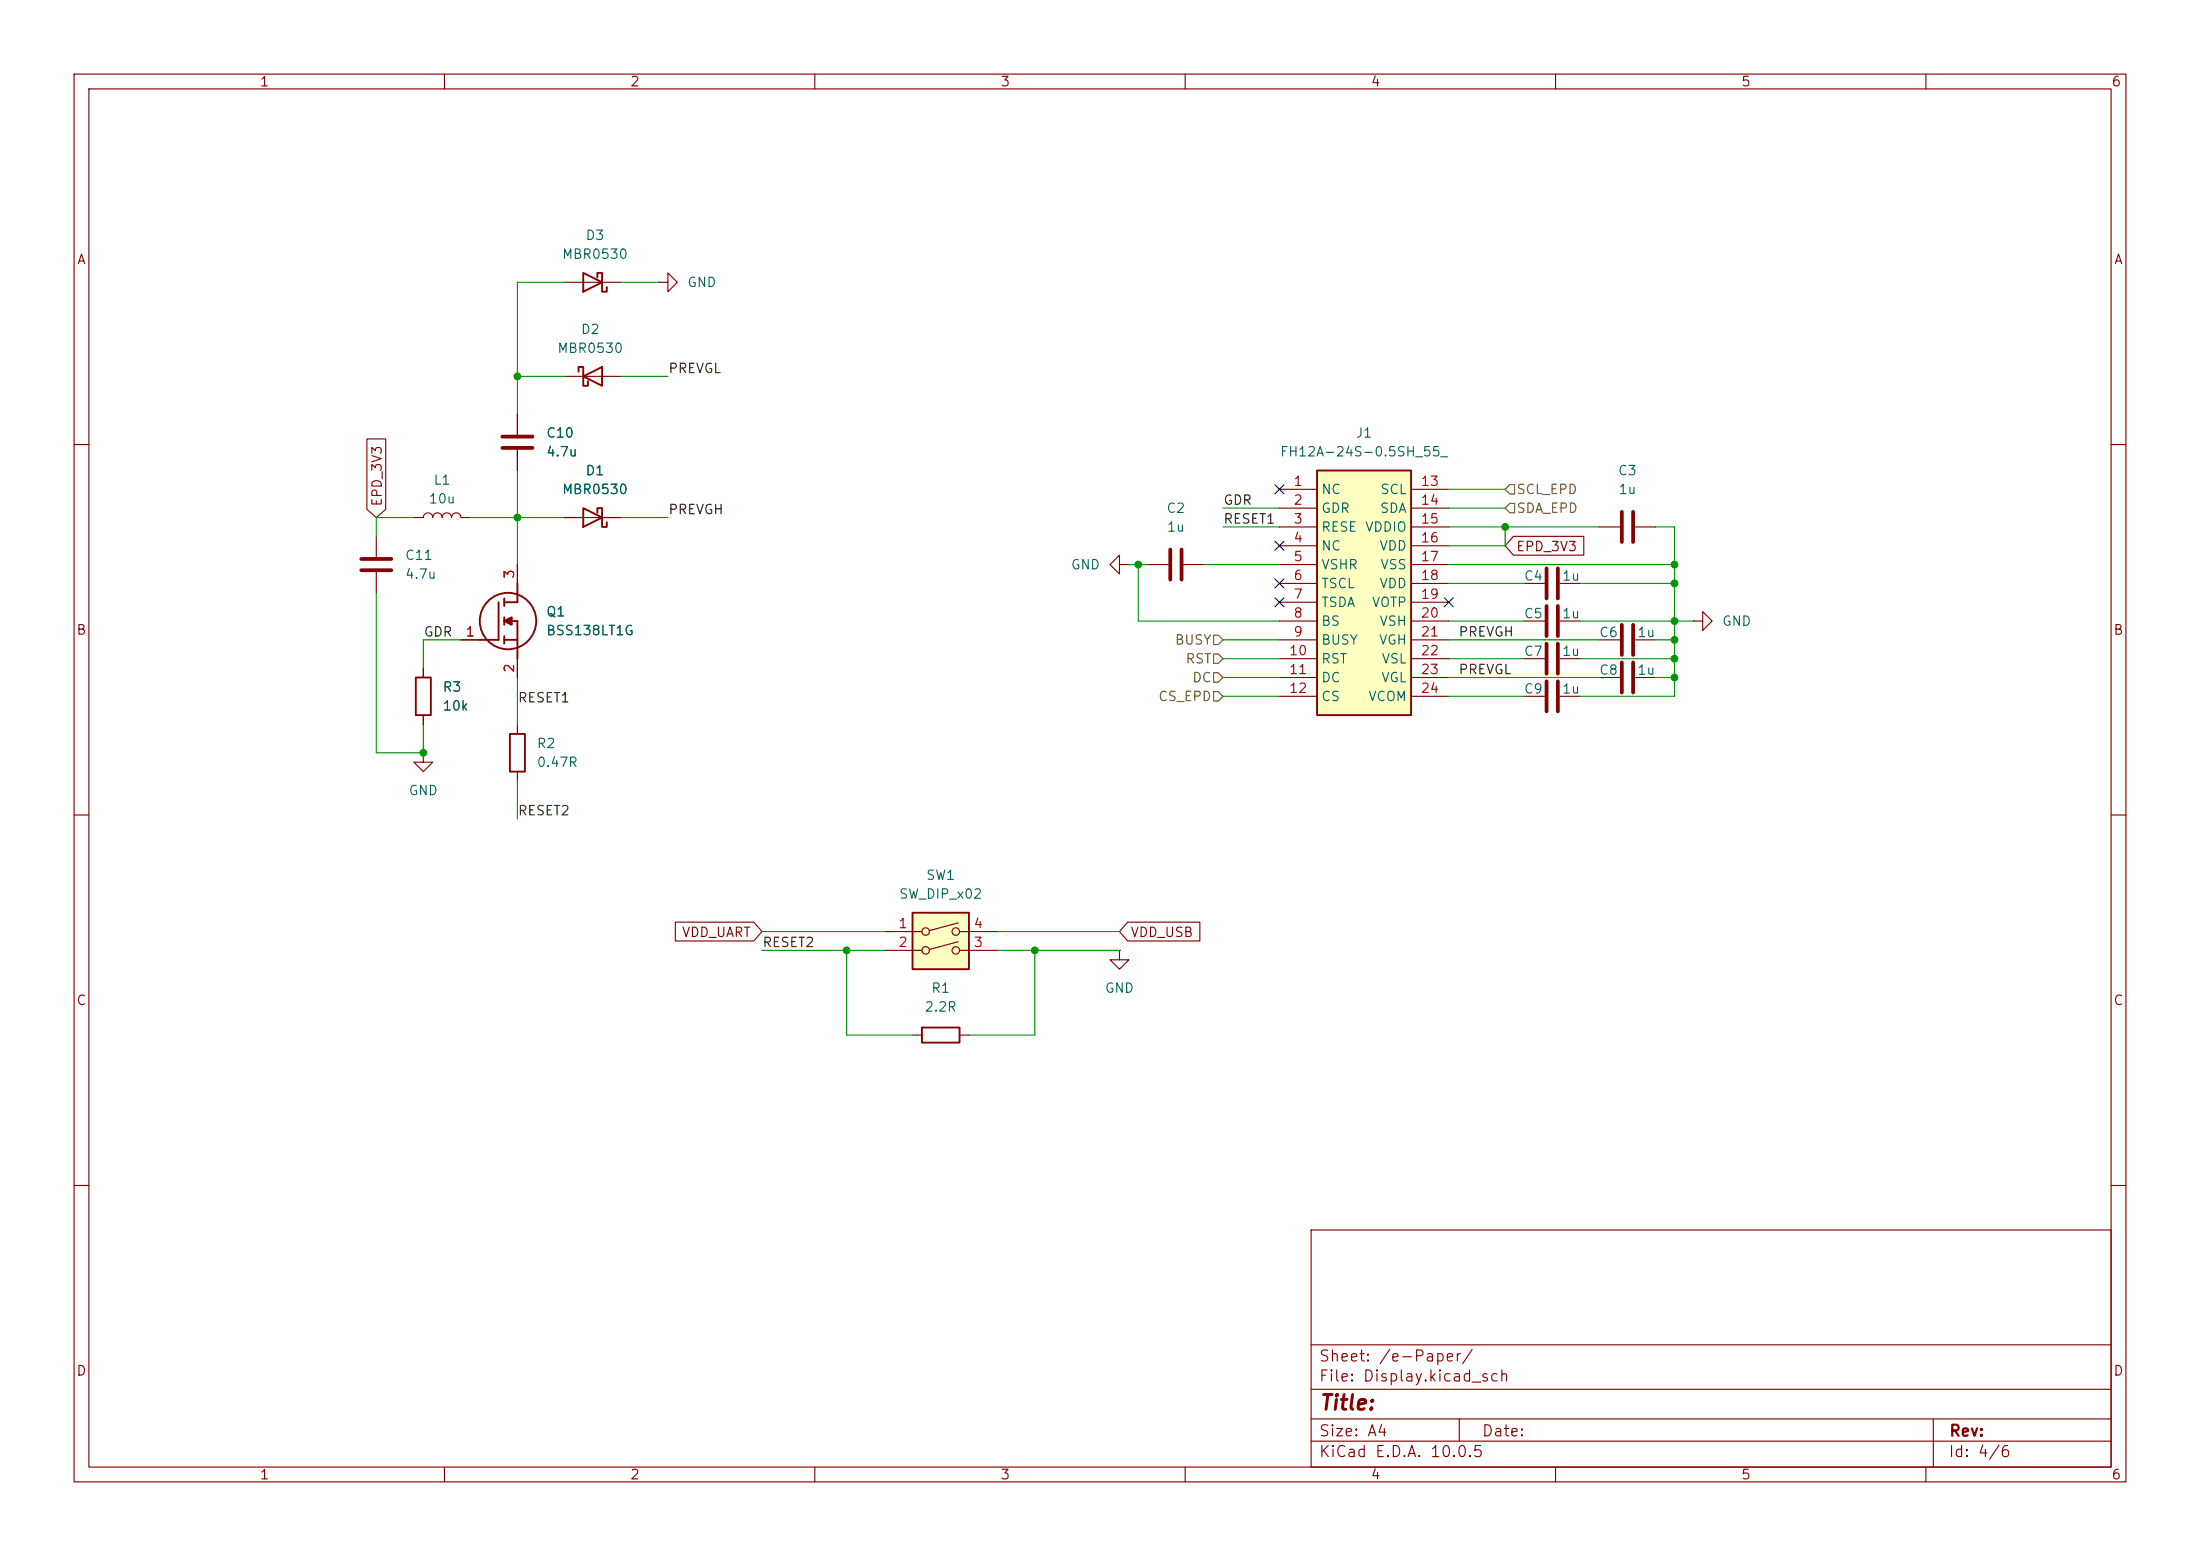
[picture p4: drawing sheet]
<svg xmlns="http://www.w3.org/2000/svg" width="297mm" height="210mm" viewBox="0 0 297 210" stroke-linecap="round" stroke-linejoin="round" font-family="sans-serif">
<g fill="none" stroke="#840000" stroke-width=".15">
<path d="M10 10h277v190h-277zM12 12h273v186h-273zM60 10v2M110 10v2M160 10v2M210 10v2M260 10v2M76.2 38.1h7.6M88.9 38.1h1.3v-1.3l1.2 1.3-1.2 1.3v-1.3M88.9 38.1h.1M69.8 55.9v2.8M76.2 50.8h7.6"/>
<path d="M10 60h2M69.8 60.7v2.8M76.2 69.9h7.6M154.9 76.2h2.8M159.8 76.2h2.8M215.9 71.1h2.8M220.7 71.1h2.8M285 60h2M69.8 97.8v1.3M205.7 94h2.8M205.7 88.9h2.8M210.6 94h2.8"/>
<path d="M210.6 88.9h2.8M228.6 83.8h1.3v-1.2l1.2 1.2-1.2 1.3v-1.3M228.6 83.8h.1M10 110h2M57.1 101.6v1.3h1.3l-1.3 1.2-1.2-1.2h1.2M57.1 101.6h.1M69.8 104.1v1.3M285 110h2M123.2 139.7h1.3M129.5 139.7h1.3M151.1 128.3v1.2h1.3l-1.3 1.3-1.2-1.3h1.2M151.1 128.3h.1"/>
<path d="M10 160h2M177 166h108v32h-108zM285 160h2M60 198v2M110 198v2M160 198v2M177 194.5h108M177 191.5h108M177 187.5h108M177 181.5h108M197 191.5v3M210 198v2"/>
<path d="M260 198v2M261 191.5v6.5"/>
</g>
<path d="M67.8 58.9h4.1M67.8 60.5h4.1M158 74.2v4M159.5 74.2v4M218.9 69.1v4.1M220.5 69.1v4.1M208.8 86.9v4M208.8 91.9v4.1M210.3 86.9v4M210.3 91.9v4.1" fill="none" stroke="#840000" stroke-width=".51"/>
<path d="M78.7 36.8l2.6 1.3-2.6 1.3zM80.6 37.5v-.7h.7v2.6h.6v-.7M78.1 50.2v-.7h.6v2.6h.7v-.7M78.7 50.8l2.6-1.3v2.6zM78.7 68.6l2.6 1.3-2.6 1.2zM80.6 69.2v-.6h.7v2.5h.6v-.6M68.8 99.1h2.1v5h-2.1zM124.5 138.7h5v2h-5z" fill="none" stroke="#840000" stroke-width=".25"/>
<path d="M123.2 123.2h7.6v7.6h-7.6z" fill="#ffffc2"/>
<g fill="none" stroke="#840000" stroke-width=".15">
<path d="M69.8 76.2v2.5M57.1 90.2v1.2M57.1 96.5v1.3M62.2 86.4h2.6M69.8 88.9v2.5M215.9 86.4h2.8M220.7 86.4h2.8M119.4 125.7h5.1M119.4 128.3h5.1M129.4 124.6l-3.9 1M129.4 127.1l-3.9 1M129.5 125.7h5.1"/>
<path d="M129.5 128.3h5.1"/>
<circle cx="125" cy="125.7" r=".51"/>
<circle cx="125" cy="128.3" r=".51"/>
<circle cx="129" cy="125.7" r=".51"/>
<circle cx="129" cy="128.3" r=".51"/>
</g>
<g fill="none" stroke="#840000" stroke-width=".25">
<path d="M69.8 78.7v2.6h-1.7M56.1 91.4h2.1v5.1h-2.1zM67.3 81.3v5.1h-2.5M68.1 86.4h1.7M68.1 80.8v1M68.1 83.3v1M68.1 85.9v1M68.1 83.8h1.7v5.1M123.2 123.2h7.6v7.6h-7.6z"/>
<circle cx="68.6" cy="83.8" r="3.8"/>
</g>
<path d="M68.1 83.8l1-.5v1z" fill="#840000" stroke="#840000" stroke-width=".25"/>
<path d="M218.9 84.3v4.1M220.5 84.3v4.1" fill="none" stroke="#840000" stroke-width=".51"/>
<path d="M177.8 63.5h12.7v33h-12.7z" fill="#ffffc2"/>
<path d="M177.8 63.5h12.7v33h-12.7z" fill="none" stroke="#840000" stroke-width=".25"/>
<g fill="none" stroke="#840000" stroke-width=".15">
<path d="M49.5 59.2h2.6v9.5l-1.3 1.2-1.3-1.2zM69.8 55.9v2.8M50.8 72.4v2.8M50.8 77.2v2.8M55.9 69.9h1.2a.64 .64 0 0 1 .7-.7 .64 .64 0 0 1 .6 .7 .64 .64 0 0 1 .7-.7 .64 .64 0 0 1 .6 .7 .64 .64 0 0 1 .6-.7 .64 .64 0 0 1 .7 .7 .64 .64 0 0 1 .6-.7 .64 .64 0 0 1 .6 .7h1.3M69.8 60.7v2.8M69.8 76.2v2.5M76.2 69.9h2.5M81.3 69.9h2.5M151.1 76.2v-1.3l-1.2 1.3 1.2 1.3v-1.3h1.3M152.4 76.2h.1M172.7 66h5.1"/>
<path d="M172.7 68.6h5.1M172.7 71.1h5.1M172.7 73.7h5.1M172.7 76.2h5.1M172.7 78.7h5.1M190.5 66h5.1M190.5 68.6h5.1M190.5 71.1h5.1M190.5 73.7h5.1M190.5 76.2h5.1M190.5 78.7h5.1M204.3 72.4h9.5v2.5h-9.5l-1.1-1.2z"/>
<path d="M205.7 78.7h2.8M210.6 78.7h2.8M57.1 90.2v1.2M57.1 96.5v1.3M62.2 86.4h2.6M69.8 88.9v2.5M172.7 81.3h5.1M172.7 83.8h5.1M172.7 86.4h5.1M172.7 88.9h5.1M172.7 91.4h5.1M172.7 94h5.1"/>
<path d="M190.5 81.3h5.1M190.5 83.8h5.1M190.5 86.4h5.1M190.5 88.9h5.1M190.5 91.4h5.1M190.5 94h5.1M205.7 83.8h2.8M210.6 83.8h2.8M215.9 91.4h2.8M220.7 91.4h2.8M91.2 124.5h10.6l1.1 1.2-1.1 1.3h-10.6zM152.2 124.5h9.8v2.5h-9.8l-1.1-1.3z"/>
</g>
<path d="M48.8 75.4h4M48.8 77h4M208.8 76.7v4.1M210.3 76.7v4.1M208.8 81.8v4.1M210.3 81.8v4.1M218.9 89.4v4.1M220.5 89.4v4.1" fill="none" stroke="#840000" stroke-width=".51"/>
<path d="M203.8 65.4h.7v1.3h-.7l-.6-.7zM203.8 67.9h.7v1.3h-.7l-.6-.6zM163.8 88.3h.7l.6 .6-.6 .6h-.7zM163.8 85.7h.7l.6 .7-.6 .6h-.7zM163.8 93.3h.7l.6 .7-.6 .6h-.7zM163.8 90.8h.7l.6 .6-.6 .7h-.7z" fill="none" stroke="#725600" stroke-width=".15"/>
<g fill="none" stroke="#009600" stroke-width=".15">
<path d="M76.2 38.1h-6.4v17.8M83.8 38.1h5.1M69.8 50.8h6.4M83.8 50.8h6.4M55.9 69.9h-5.1v2.5M63.5 69.9h12.7M69.8 63.5v12.7M83.8 69.9h6.4M152.4 76.2h2.5M153.7 76.2v7.6h19M162.6 76.2h10.1M165.1 71.1h7.6"/>
<path d="M165.1 68.6h7.6M195.6 71.1h20.3M195.6 78.7h10.1M195.6 76.2h30.5M195.6 68.6h7.6M195.6 66h7.6M203.2 71.1v2.6h-7.6M213.4 78.7h12.7M223.5 71.1h2.6v22.9h-12.7M50.8 80v21.6h6.3v-3.8M62.2 86.4h-5.1v3.8M69.8 91.4v6.4"/>
<path d="M165.1 88.9h7.6M165.1 94h7.6M165.1 86.4h7.6M165.1 91.4h7.6M195.6 88.9h10.1M195.6 83.8h10.1M195.6 94h10.1M195.6 86.4h20.3M195.6 91.4h20.3M213.4 88.9h12.7M213.4 83.8h15.2M223.5 86.4h2.6"/>
<path d="M223.5 91.4h2.6M69.8 105.4v5.1M102.9 128.3h16.5M102.9 125.7h16.5M114.3 128.3v11.4h8.9M134.6 128.3h16.5M134.6 125.7h16.5M139.7 128.3v11.4h-8.9"/>
</g>
<path d="M172.1 65.4l1.2 1.2M172.1 73.1l1.2 1.2M172.1 78.1l1.2 1.2M173.3 65.4l-1.2 1.2M173.3 73.1l-1.2 1.2M173.3 78.1l-1.2 1.2M172.1 80.7l1.2 1.2M173.3 80.7l-1.2 1.2M195 80.7l1.2 1.2M196.2 80.7l-1.2 1.2" fill="none" stroke="#000084" stroke-width=".15"/>
<g fill="#009600" stroke="#009600" stroke-width=".14">
<circle cx="57.1" cy="101.6" r=".46"/>
<circle cx="69.8" cy="50.8" r=".46"/>
<circle cx="69.8" cy="69.9" r=".46"/>
<circle cx="226.1" cy="88.9" r=".46"/>
<circle cx="226.1" cy="91.4" r=".46"/>
<circle cx="226.1" cy="76.2" r=".46"/>
<circle cx="226.1" cy="78.7" r=".46"/>
<circle cx="226.1" cy="86.4" r=".46"/>
<circle cx="226.1" cy="83.8" r=".46"/>
<circle cx="153.7" cy="76.2" r=".46"/>
<circle cx="114.3" cy="128.3" r=".46"/>
<circle cx="139.7" cy="128.3" r=".46"/>
<circle cx="203.2" cy="71.1" r=".46"/>
</g>
<text font-size="2" fill="#840000" x="178" y="190.8">Title:</text>
<g font-size="1.5" fill="#840000">
<text x="178" y="184.1">Sheet: /e-Paper/</text>
<text x="178" y="186.8">File: Display.kicad_sch</text>
<text x="178" y="197">KiCad E.D.A. 10.0.5</text>
<text x="178" y="194.2">Size: A4</text>
<text x="200" y="194.2">Date:</text>
<text x="263" y="197">Id: 4/6</text>
<text x="263" y="194.2">Rev:</text>
</g>
<g font-size="1.3" fill="#840000">
<text x="35" y="12">1</text>
<text x="85" y="12">2</text>
<text x="135" y="12">3</text>
<text x="185" y="12">4</text>
<text x="235" y="12">5</text>
<text x="285" y="12">6</text>
<text x="10.3" y="36">A</text>
<text x="285.3" y="36">A</text>
<text x="51.9" y="68.4" transform="rotate(-90 51.9 68.4)">EPD_3V3</text>
<text x="204.6" y="74.7">EPD_3V3</text>
<text x="10.2" y="86">B</text>
<text x="285.2" y="86">B</text>
<text x="92" y="126.8">VDD_UART</text>
<text x="152.5" y="126.8">VDD_USB</text>
<text x="10.2" y="136">C</text>
<text x="285.2" y="136">C</text>
<text x="10.2" y="186">D</text>
<text x="285.2" y="186">D</text>
<text x="35" y="200">1</text>
<text x="85" y="200">2</text>
<text x="135" y="200">3</text>
<text x="185" y="200">4</text>
<text x="235" y="200">5</text>
<text x="285" y="200">6</text>
</g>
<g font-size="1.3" fill="#006464">
<text x="75.8" y="35.3">MBR0530</text>
<text x="79" y="32.7">D3</text>
<text x="92.7" y="39.1">GND</text>
<text x="75.2" y="48">MBR0530</text>
<text x="78.3" y="45.4">D2</text>
<text x="73.6" y="59.4">C10</text>
<text x="182.9" y="59.4">J1</text>
<text x="58.4" y="65.7">L1</text>
<text x="73.6" y="61.9">4.7u</text>
<text x="79" y="64.5">D1</text>
<text x="172.7" y="61.9">FH12A-24S-0.5SH_55_</text>
<text x="218.3" y="64.5">C3</text>
<text x="57.8" y="68.3">10u</text>
<text x="75.8" y="67">MBR0530</text>
<text x="157.4" y="69.5">C2</text>
<text x="178.3" y="67">NC</text>
<text x="178.3" y="69.5">GDR</text>
<text x="186.2" y="69.5">SDA</text>
<text x="186.3" y="67">SCL</text>
<text x="218.4" y="67">1u</text>
<text x="54.6" y="75.9">C11</text>
<text x="144.5" y="77.2">GND</text>
<text x="157.4" y="72.1">1u</text>
<text x="178.3" y="72.1">RESE</text>
<text x="178.3" y="74.6">NC</text>
<text x="178.3" y="77.2">VSHR</text>
<text x="184.2" y="72.1">VDDIO</text>
<text x="186.1" y="74.6">VDD</text>
<text x="186.3" y="77.2">VSS</text>
<text x="54.6" y="78.4">4.7u</text>
<text x="73.6" y="83.5">Q1</text>
<text x="178.3" y="79.7">TSCL</text>
<text x="178.3" y="82.2">TSDA</text>
<text x="185.1" y="82.2">VOTP</text>
<text x="186.1" y="79.7">VDD</text>
<text x="205.6" y="78.7">C4</text>
<text x="205.6" y="83.8">C5</text>
<text x="210.8" y="78.7">1u</text>
<text x="210.8" y="83.8">1u</text>
<text x="73.6" y="86.1">BSS138LT1G</text>
<text x="178.3" y="84.8">BS</text>
<text x="178.3" y="87.3">BUSY</text>
<text x="178.3" y="89.9">RST</text>
<text x="186.1" y="87.3">VGH</text>
<text x="186.1" y="84.8">VSH</text>
<text x="186.4" y="89.9">VSL</text>
<text x="205.6" y="88.8">C7</text>
<text x="210.8" y="88.8">1u</text>
<text x="215.8" y="86.3">C6</text>
<text x="220.9" y="86.3">1u</text>
<text x="232.4" y="84.8">GND</text>
<text x="59.7" y="93.7">R3</text>
<text x="178.3" y="92.4">DC</text>
<text x="178.3" y="94.9">CS</text>
<text x="184.6" y="94.9">VCOM</text>
<text x="186.4" y="92.4">VGL</text>
<text x="205.6" y="93.9">C9</text>
<text x="210.8" y="93.9">1u</text>
<text x="215.8" y="91.4">C8</text>
<text x="220.9" y="91.4">1u</text>
<text x="59.7" y="96.2">10k</text>
<text x="72.4" y="101.3">R2</text>
<text x="55.1" y="107.6">GND</text>
<text x="72.4" y="103.8">0.47R</text>
<text x="124.9" y="119.1">SW1</text>
<text x="121.3" y="121.6">SW_DIP_x02</text>
<text x="124.7" y="136.9">2.2R</text>
<text x="125.6" y="134.3">R1</text>
<text x="149.1" y="134.3">GND</text>
</g>
<g font-size="1.3" fill="#0f0f0f">
<text x="90.1" y="50.7">PREVGL</text>
<text x="90.1" y="69.7">PREVGH</text>
<text x="165.1" y="71">RESET1</text>
<text x="165.1" y="68.5">GDR</text>
<text x="57.1" y="86.2">GDR</text>
<text x="196.8" y="86.2">PREVGH</text>
<text x="69.8" y="95.1">RESET1</text>
<text x="196.8" y="91.3">PREVGL</text>
<text x="69.8" y="110.4">RESET2</text>
<text x="102.8" y="128.1">RESET2</text>
</g>
<g font-size="1.3" fill="#a90000">
<text x="174.5" y="65.9">1</text>
<text x="191.7" y="65.9">13</text>
<text x="174.5" y="68.4">2</text>
<text x="174.5" y="71">3</text>
<text x="191.7" y="68.4">14</text>
<text x="191.7" y="71">15</text>
<text x="174.5" y="73.5">4</text>
<text x="174.5" y="76.1">5</text>
<text x="191.7" y="73.5">16</text>
<text x="191.7" y="76.1">17</text>
<text x="69.7" y="78.2" transform="rotate(-90 69.7 78.2)">3</text>
<text x="174.5" y="78.6">6</text>
<text x="174.5" y="81.1">7</text>
<text x="174.5" y="83.7">8</text>
<text x="191.7" y="78.6">18</text>
<text x="191.7" y="81.1">19</text>
<text x="191.7" y="83.7">20</text>
<text x="62.8" y="86.2">1</text>
<text x="173.9" y="88.8">10</text>
<text x="174.5" y="86.2">9</text>
<text x="191.7" y="86.2">21</text>
<text x="191.7" y="88.8">22</text>
<text x="69.7" y="90.9" transform="rotate(-90 69.7 90.9)">2</text>
<text x="173.9" y="91.3">11</text>
<text x="173.9" y="93.8">12</text>
<text x="191.7" y="91.3">23</text>
<text x="191.7" y="93.8">24</text>
<text x="121.2" y="125.6">1</text>
<text x="131.3" y="125.6">4</text>
<text x="121.2" y="128.1">2</text>
<text x="131.3" y="128.1">3</text>
</g>
<g font-size="1.3" fill="#725600">
<text x="204.6" y="67">SCL_EPD</text>
<text x="204.6" y="69.5">SDA_EPD</text>
<text x="158.5" y="87.3">BUSY</text>
<text x="160" y="89.9">RST</text>
<text x="156.3" y="94.9">CS_EPD</text>
<text x="160.9" y="92.4">DC</text>
</g>
</svg>
